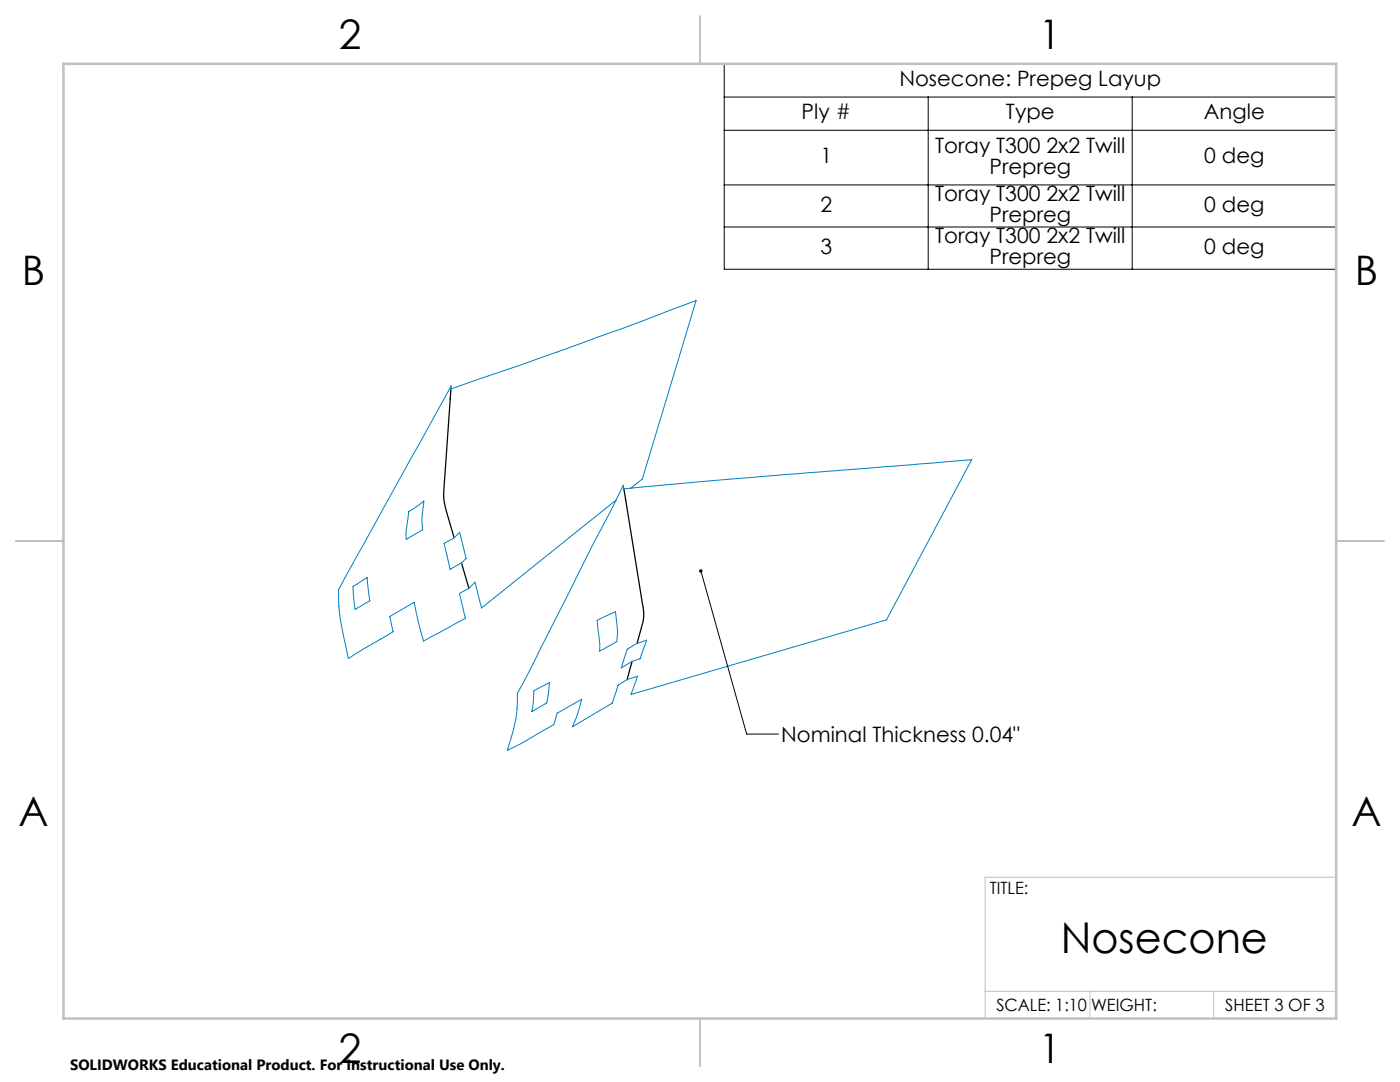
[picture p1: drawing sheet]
<svg xmlns="http://www.w3.org/2000/svg" width="279mm" height="216mm" viewBox="0 0 279 216" stroke-linecap="round" stroke-linejoin="round" font-family="sans-serif">
<path d="M90 77.6l-1.5 21.4 .5 2.7 1.6 5.6M124.5 97.5l3.9 24.5v1.8l-1.3 4.6M92.1 112.3l1.5 5.1M126.2 132l-1 3.6" fill="none" stroke="#000" stroke-width=".25"/>
<path d="M124.4 96.8l.1 .7 21.2-1.9 48.2-3.9-17 32-51 14.9 1.3-3.7-2 .7-1.8 1.1-1.2 3.6-6.6 3.9-1.4 .8 1.1-2.6 .8-2.9-4.9 2.8-.7 2.3-6.9 4-2.4 1.1a28.4 28.4 0 0 0 2.1-11.4l2.4-4.4zM125.9 97.4l2.3-1.8 10.7-35.6-15.1 5.7-20.2 7.2-13.6 4.7v-.6l-22.4 40.7a43.1 43.1 0 0 0 1.6 12.1l.3 1.6 9-5.4-.7-3 4.9-2.8 .8 3.8 1 3.9 8.4-4.5-1.2-5 1.9-1 1.2-1.2 1.3 5.1 26.9-21.5M70.4 117l2.9-1.8 .5 4.7-2.9 1.7zM81.6 102.1l3-2.1a17.7 17.7 0 0 0-.3 5.7l-3.2 2-.1-1.5zM88.6 108.4l2-1.1 1.1-1.1 1.3 5.2-.9 .9-2.3 1.3zM106.5 137.8l3.1-1.6-.5 4.1-2.9 1.7zM119.2 123.8l3.6-1.7 .4 3.9-.1 2-3.4 1.9v-1.4zM125.2 129.5l1.9-1.1 1.9-.7-1.3 3.7-1.5 .6-2.2 1.3z" fill="none" stroke="#0080c0" stroke-width=".2"/>
<path d="M144.5 12.7h122.2v41h-122.2zM144.5 19.4h122.2M185.2 19.4v34.3M226 19.4v34.3M144.5 26h122.2M144.5 36.9h122.2M144.5 45.3h122.2M139.9 113.9l9.1 32.6h6.4" fill="none" stroke="#000" stroke-width=".2"/>
<path d="M266.7 175h-70.1v28.2M196.6 197.8h70.1M217.5 197.8v5.4M242.2 197.8v5.4" fill="none" stroke="#c0c0c0" stroke-width=".2"/>
<path d="M139.7 3.2v9.5M3.1 107.9h9.6M266.7 107.9h9.5M139.7 203.2v9.6" fill="none" stroke="#c0c0c0" stroke-width=".25"/>
<path d="M12.7 12.7h254v190.5h-254z" fill="none" stroke="#c0c0c0" stroke-width=".5"/>
<path d="M139.6 113.7l.2-.1 .1 .3-.1-.3a.33 .33 0 0 1 .4 .4 .33 .33 0 0 1-.5 .2 .33 .33 0 0 1-.1-.5z" fill="#000"/>
<text font-size="8.5" x="211.7" y="190.2">Nosecone</text>
<g font-size="8.1">
<text x="67.6" y="9.7">2</text>
<text x="207.3" y="9.7">1</text>
<text x="4.4" y="57">B</text>
<text x="270.4" y="57">B</text>
<text x="3.7" y="164.9">A</text>
<text x="269.7" y="164.9">A</text>
<text x="67.6" y="212.2">2</text>
<text x="207.3" y="212.2">1</text>
</g>
<g font-size="4.2">
<text x="179.5" y="17.2">Nosecone: Prepeg Layup</text>
<text x="160" y="23.8">Ply #</text>
<text x="200.8" y="23.8">Type</text>
<text x="240.3" y="23.8">Angle</text>
<text x="163.7" y="32.6">1</text>
<text x="186.6" y="30.5">Toray T300 2x2 Twill</text>
<text x="197.5" y="34.7">Prepreg</text>
<text x="240.3" y="32.6">0 deg</text>
<text x="186.6" y="40.2">Toray T300 2x2 Twill</text>
<text x="163.7" y="42.2">2</text>
<text x="197.5" y="44.3">Prepreg</text>
<text x="240.3" y="42.2">0 deg</text>
<text x="163.7" y="50.6">3</text>
<text x="186.6" y="48.6">Toray T300 2x2 Twill</text>
<text x="197.5" y="52.7">Prepreg</text>
<text x="240.3" y="50.6">0 deg</text>
<text x="155.9" y="148.1">Nominal Thickness 0.04&quot;</text>
</g>
<g font-size="3.4">
<text x="197.6" y="178.4">TITLE:</text>
<text x="198.8" y="201.7">SCALE: 1:10</text>
<text x="217.7" y="201.8">WEIGHT:</text>
<text x="244.5" y="201.7">SHEET 3 OF 3</text>
</g>
<text font-size="3" x="14" y="213.5">SOLIDWORKS Educational Product. For Instructional Use Only.</text>
</svg>
